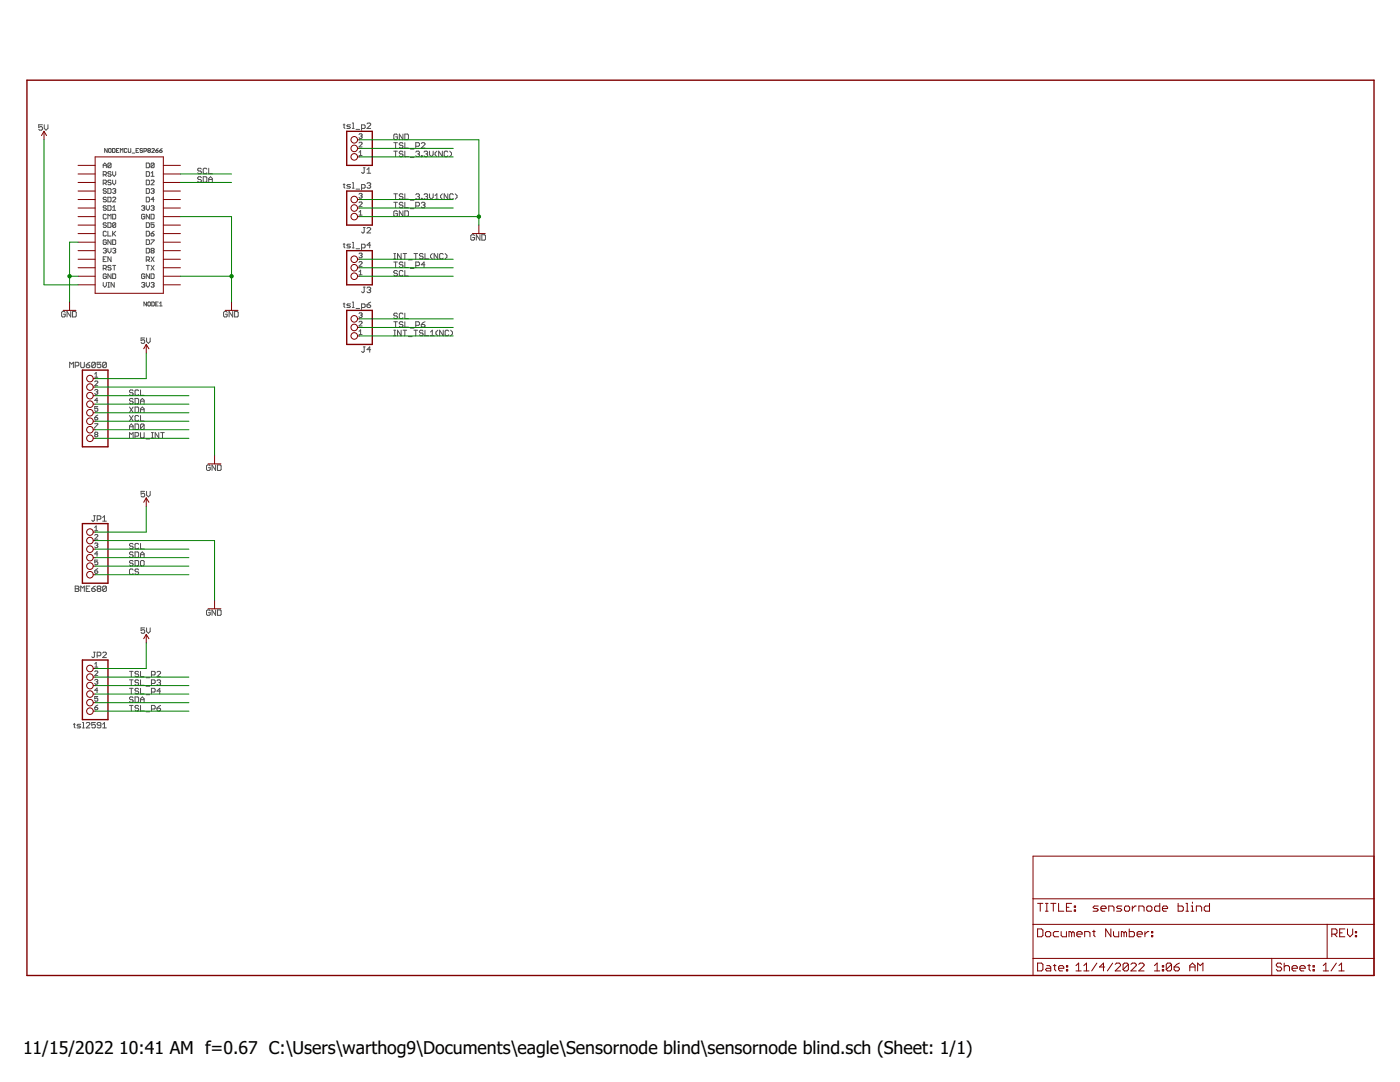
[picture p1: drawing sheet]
<?xml version="1.0" encoding="utf-8"?>
<!DOCTYPE eagle SYSTEM "eagle.dtd">
<!--
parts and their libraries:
SparkFun-PowerSymbols: Licensing: Creative Commons ShareAlike 4.0 International - https://creativecommons.org/licenses/by-sa/4.0
-->
<eagle version="7.7.0">
<drawing>
<settings>
<setting alwaysvectorfont="yes"/>
<setting verticaltext="up"/>
</settings>
<grid distance="0.1" unitdist="inch" unit="inch" style="lines" multiple="1" display="no" altdistance="0.01" altunitdist="inch" altunit="inch"/>
<schematic xreflabel="%F%N/%S.%C%R" xrefpart="/%S.%C%R">
<libraries>
<library name="frames">
<symbols>
<symbol name="TABL_L">
<wire x1="0" y1="0" x2="401.32" y2="0" width="0.4064" layer="94"/>
<wire x1="401.32" y1="0" x2="401.32" y2="266.7" width="0.4064" layer="94"/>
<wire x1="401.32" y1="266.7" x2="0" y2="266.7" width="0.4064" layer="94"/>
<wire x1="0" y1="266.7" x2="0" y2="0" width="0.4064" layer="94"/>
</symbol>
<symbol name="DOCFIELD">
<wire x1="0" y1="0" x2="71.12" y2="0" width="0.1016" layer="94"/>
<wire x1="101.6" y1="15.24" x2="87.63" y2="15.24" width="0.1016" layer="94"/>
<wire x1="0" y1="0" x2="0" y2="5.08" width="0.1016" layer="94"/>
<wire x1="0" y1="5.08" x2="71.12" y2="5.08" width="0.1016" layer="94"/>
<wire x1="0" y1="5.08" x2="0" y2="15.24" width="0.1016" layer="94"/>
<wire x1="101.6" y1="15.24" x2="101.6" y2="5.08" width="0.1016" layer="94"/>
<wire x1="71.12" y1="5.08" x2="71.12" y2="0" width="0.1016" layer="94"/>
<wire x1="71.12" y1="5.08" x2="87.63" y2="5.08" width="0.1016" layer="94"/>
<wire x1="71.12" y1="0" x2="101.6" y2="0" width="0.1016" layer="94"/>
<wire x1="87.63" y1="15.24" x2="87.63" y2="5.08" width="0.1016" layer="94"/>
<wire x1="87.63" y1="15.24" x2="0" y2="15.24" width="0.1016" layer="94"/>
<wire x1="87.63" y1="5.08" x2="101.6" y2="5.08" width="0.1016" layer="94"/>
<wire x1="101.6" y1="5.08" x2="101.6" y2="0" width="0.1016" layer="94"/>
<wire x1="0" y1="15.24" x2="0" y2="22.86" width="0.1016" layer="94"/>
<wire x1="101.6" y1="35.56" x2="0" y2="35.56" width="0.1016" layer="94"/>
<wire x1="101.6" y1="35.56" x2="101.6" y2="22.86" width="0.1016" layer="94"/>
<wire x1="0" y1="22.86" x2="101.6" y2="22.86" width="0.1016" layer="94"/>
<wire x1="0" y1="22.86" x2="0" y2="35.56" width="0.1016" layer="94"/>
<wire x1="101.6" y1="22.86" x2="101.6" y2="15.24" width="0.1016" layer="94"/>
<text x="1.27" y="1.27" size="2.54" layer="94">Date:</text>
<text x="12.7" y="1.27" size="2.54" layer="94">&gt;LAST_DATE_TIME</text>
<text x="72.39" y="1.27" size="2.54" layer="94">Sheet:</text>
<text x="86.36" y="1.27" size="2.54" layer="94">&gt;SHEET</text>
<text x="88.9" y="11.43" size="2.54" layer="94">REV:</text>
<text x="1.27" y="19.05" size="2.54" layer="94">TITLE:</text>
<text x="1.27" y="11.43" size="2.54" layer="94">Document Number:</text>
<text x="17.78" y="19.05" size="2.54" layer="94">&gt;DRAWING_NAME</text>
</symbol>
</symbols>
<devicesets>
<deviceset name="TABL_L" prefix="FRAME" uservalue="yes">
<gates>
<gate name="G$1" symbol="TABL_L" x="0" y="0"/>
<gate name="G$2" symbol="DOCFIELD" x="299.72" y="0" addlevel="must"/>
</gates>
<devices>
<device name="">
<technologies>
<technology name=""/>
</technologies>
</device>
</devices>
</deviceset>
</devicesets>
</library>
<library name="nodemcu_esp8266">
<symbols>
<symbol name="NODEMCU_ESP8266">
<pin name="3V3@1" x="-15.24" y="12.7" visible="pin" length="middle" direction="pwr"/>
<pin name="GND@1" x="-15.24" y="10.16" visible="pin" length="middle" direction="pwr"/>
<pin name="TX" x="-15.24" y="7.62" visible="pin" length="middle"/>
<pin name="RX" x="-15.24" y="5.08" visible="pin" length="middle"/>
<pin name="D8" x="-15.24" y="2.54" visible="pin" length="middle"/>
<pin name="D7" x="-15.24" y="0" visible="pin" length="middle"/>
<pin name="D6" x="-15.24" y="-2.54" visible="pin" length="middle"/>
<pin name="D5" x="-15.24" y="-5.08" visible="pin" length="middle"/>
<pin name="GND@2" x="-15.24" y="-7.62" visible="pin" length="middle" direction="pwr"/>
<pin name="3V3@2" x="-15.24" y="-10.16" visible="pin" length="middle" direction="pwr"/>
<pin name="D4" x="-15.24" y="-12.7" visible="pin" length="middle"/>
<pin name="D3" x="-15.24" y="-15.24" visible="pin" length="middle"/>
<pin name="D2" x="-15.24" y="-17.78" visible="pin" length="middle"/>
<pin name="D1" x="-15.24" y="-20.32" visible="pin" length="middle"/>
<pin name="D0" x="-15.24" y="-22.86" visible="pin" length="middle"/>
<pin name="VIN" x="15.24" y="12.7" visible="pin" length="middle" direction="pwr" rot="R180"/>
<pin name="GND@4" x="15.24" y="10.16" visible="pin" length="middle" direction="pwr" rot="R180"/>
<pin name="RST" x="15.24" y="7.62" visible="pin" length="middle" rot="R180"/>
<pin name="EN" x="15.24" y="5.08" visible="pin" length="middle" rot="R180"/>
<pin name="3V3@3" x="15.24" y="2.54" visible="pin" length="middle" direction="pwr" rot="R180"/>
<pin name="GND@3" x="15.24" y="0" visible="pin" length="middle" direction="pwr" rot="R180"/>
<pin name="CLK" x="15.24" y="-2.54" visible="pin" length="middle" rot="R180"/>
<pin name="SD0" x="15.24" y="-5.08" visible="pin" length="middle" rot="R180"/>
<pin name="CMD" x="15.24" y="-7.62" visible="pin" length="middle" rot="R180"/>
<pin name="SD1" x="15.24" y="-10.16" visible="pin" length="middle" rot="R180"/>
<pin name="SD2" x="15.24" y="-12.7" visible="pin" length="middle" rot="R180"/>
<pin name="SD3" x="15.24" y="-15.24" visible="pin" length="middle" rot="R180"/>
<pin name="RSV@2" x="15.24" y="-17.78" visible="pin" length="middle" rot="R180"/>
<pin name="RSV@1" x="15.24" y="-20.32" visible="pin" length="middle" rot="R180"/>
<pin name="A0" x="15.24" y="-22.86" visible="pin" length="middle" rot="R180"/>
<wire x1="-10.16" y1="15.24" x2="-10.16" y2="-25.4" width="0.254" layer="94"/>
<wire x1="-10.16" y1="-25.4" x2="10.16" y2="-25.4" width="0.254" layer="94"/>
<wire x1="10.16" y1="-25.4" x2="10.16" y2="15.24" width="0.254" layer="94"/>
<wire x1="10.16" y1="15.24" x2="-10.16" y2="15.24" width="0.254" layer="94"/>
<text x="-10.16" y="-27.94" size="1.27" layer="96">&gt;value</text>
<text x="-10.16" y="17.78" size="1.27" layer="95">&gt;Name</text>
</symbol>
</symbols>
<devicesets>
<deviceset name="NODEMCU_ESP8266" prefix="NODE">
<gates>
<gate name="G$1" symbol="NODEMCU_ESP8266" x="-17.78" y="20.32"/>
</gates>
<devices>
<device name="" package="NODEMCU_ESP8266">
<connects>
<connect gate="G$1" pin="3V3@1" pad="3V3@1"/>
<connect gate="G$1" pin="3V3@2" pad="3V3@2"/>
<connect gate="G$1" pin="3V3@3" pad="3V3@3"/>
<connect gate="G$1" pin="A0" pad="A0"/>
<connect gate="G$1" pin="CLK" pad="CLK"/>
<connect gate="G$1" pin="CMD" pad="CMD"/>
<connect gate="G$1" pin="D0" pad="D0"/>
<connect gate="G$1" pin="D1" pad="D1"/>
<connect gate="G$1" pin="D2" pad="D2"/>
<connect gate="G$1" pin="D3" pad="D3"/>
<connect gate="G$1" pin="D4" pad="D4"/>
<connect gate="G$1" pin="D5" pad="D5"/>
<connect gate="G$1" pin="D6" pad="D6"/>
<connect gate="G$1" pin="D7" pad="D7"/>
<connect gate="G$1" pin="D8" pad="D8"/>
<connect gate="G$1" pin="EN" pad="EN"/>
<connect gate="G$1" pin="GND@1" pad="GND@1"/>
<connect gate="G$1" pin="GND@2" pad="GND@2"/>
<connect gate="G$1" pin="GND@3" pad="GND@3"/>
<connect gate="G$1" pin="GND@4" pad="GND@4"/>
<connect gate="G$1" pin="RST" pad="RST"/>
<connect gate="G$1" pin="RSV@1" pad="RSV1"/>
<connect gate="G$1" pin="RSV@2" pad="RSV2"/>
<connect gate="G$1" pin="RX" pad="RX"/>
<connect gate="G$1" pin="SD0" pad="SDO"/>
<connect gate="G$1" pin="SD1" pad="SD1"/>
<connect gate="G$1" pin="SD2" pad="SD2"/>
<connect gate="G$1" pin="SD3" pad="SD3"/>
<connect gate="G$1" pin="TX" pad="TX"/>
<connect gate="G$1" pin="VIN" pad="VIN"/>
</connects>
<technologies>
<technology name=""/>
</technologies>
</device>
</devices>
</deviceset>
</devicesets>
</library>
<library name="pinhead+">
<symbols>
<symbol name="PINHD8">
<wire x1="-6.35" y1="-10.16" x2="1.27" y2="-10.16" width="0.4064" layer="94"/>
<wire x1="1.27" y1="-10.16" x2="1.27" y2="12.7" width="0.4064" layer="94"/>
<wire x1="1.27" y1="12.7" x2="-6.35" y2="12.7" width="0.4064" layer="94"/>
<wire x1="-6.35" y1="12.7" x2="-6.35" y2="-10.16" width="0.4064" layer="94"/>
<text x="-6.35" y="13.335" size="1.778" layer="95">&gt;NAME</text>
<text x="-6.35" y="-12.7" size="1.778" layer="96">&gt;VALUE</text>
<pin name="1" x="-2.54" y="10.16" visible="pad" length="short" direction="pas" function="dot"/>
<pin name="2" x="-2.54" y="7.62" visible="pad" length="short" direction="pas" function="dot"/>
<pin name="3" x="-2.54" y="5.08" visible="pad" length="short" direction="pas" function="dot"/>
<pin name="4" x="-2.54" y="2.54" visible="pad" length="short" direction="pas" function="dot"/>
<pin name="5" x="-2.54" y="0" visible="pad" length="short" direction="pas" function="dot"/>
<pin name="6" x="-2.54" y="-2.54" visible="pad" length="short" direction="pas" function="dot"/>
<pin name="7" x="-2.54" y="-5.08" visible="pad" length="short" direction="pas" function="dot"/>
<pin name="8" x="-2.54" y="-7.62" visible="pad" length="short" direction="pas" function="dot"/>
</symbol>
<symbol name="PINHD6">
<wire x1="-6.35" y1="-7.62" x2="1.27" y2="-7.62" width="0.4064" layer="94"/>
<wire x1="1.27" y1="-7.62" x2="1.27" y2="10.16" width="0.4064" layer="94"/>
<wire x1="1.27" y1="10.16" x2="-6.35" y2="10.16" width="0.4064" layer="94"/>
<wire x1="-6.35" y1="10.16" x2="-6.35" y2="-7.62" width="0.4064" layer="94"/>
<text x="-6.35" y="10.795" size="1.778" layer="95">&gt;NAME</text>
<text x="-6.35" y="-10.16" size="1.778" layer="96">&gt;VALUE</text>
<pin name="1" x="-2.54" y="7.62" visible="pad" length="short" direction="pas" function="dot"/>
<pin name="2" x="-2.54" y="5.08" visible="pad" length="short" direction="pas" function="dot"/>
<pin name="3" x="-2.54" y="2.54" visible="pad" length="short" direction="pas" function="dot"/>
<pin name="4" x="-2.54" y="0" visible="pad" length="short" direction="pas" function="dot"/>
<pin name="5" x="-2.54" y="-2.54" visible="pad" length="short" direction="pas" function="dot"/>
<pin name="6" x="-2.54" y="-5.08" visible="pad" length="short" direction="pas" function="dot"/>
</symbol>
</symbols>
<devicesets>
<deviceset name="PINHD-1X8" prefix="JP" uservalue="yes">
<gates>
<gate name="A" symbol="PINHD8" x="0" y="0"/>
</gates>
<devices>
<device name="" package="1X08">
<connects>
<connect gate="A" pin="1" pad="1"/>
<connect gate="A" pin="2" pad="2"/>
<connect gate="A" pin="3" pad="3"/>
<connect gate="A" pin="4" pad="4"/>
<connect gate="A" pin="5" pad="5"/>
<connect gate="A" pin="6" pad="6"/>
<connect gate="A" pin="7" pad="7"/>
<connect gate="A" pin="8" pad="8"/>
</connects>
<technologies>
<technology name=""/>
</technologies>
</device>
<device name="/90" package="1X08/90">
<connects>
<connect gate="A" pin="1" pad="1"/>
<connect gate="A" pin="2" pad="2"/>
<connect gate="A" pin="3" pad="3"/>
<connect gate="A" pin="4" pad="4"/>
<connect gate="A" pin="5" pad="5"/>
<connect gate="A" pin="6" pad="6"/>
<connect gate="A" pin="7" pad="7"/>
<connect gate="A" pin="8" pad="8"/>
</connects>
<technologies>
<technology name=""/>
</technologies>
</device>
<device name="1X08_SMT" package="1X08_SMT">
<connects>
<connect gate="A" pin="1" pad="1"/>
<connect gate="A" pin="2" pad="2"/>
<connect gate="A" pin="3" pad="3"/>
<connect gate="A" pin="4" pad="4"/>
<connect gate="A" pin="5" pad="5"/>
<connect gate="A" pin="6" pad="6"/>
<connect gate="A" pin="7" pad="7"/>
<connect gate="A" pin="8" pad="8"/>
</connects>
<technologies>
<technology name=""/>
</technologies>
</device>
</devices>
</deviceset>
<deviceset name="PINHD-1X6" prefix="JP" uservalue="yes">
<gates>
<gate name="A" symbol="PINHD6" x="0" y="-2.54"/>
</gates>
<devices>
<device name="" package="1X06">
<connects>
<connect gate="A" pin="1" pad="1"/>
<connect gate="A" pin="2" pad="2"/>
<connect gate="A" pin="3" pad="3"/>
<connect gate="A" pin="4" pad="4"/>
<connect gate="A" pin="5" pad="5"/>
<connect gate="A" pin="6" pad="6"/>
</connects>
<technologies>
<technology name=""/>
</technologies>
</device>
<device name="/90" package="1X06/90">
<connects>
<connect gate="A" pin="1" pad="1"/>
<connect gate="A" pin="2" pad="2"/>
<connect gate="A" pin="3" pad="3"/>
<connect gate="A" pin="4" pad="4"/>
<connect gate="A" pin="5" pad="5"/>
<connect gate="A" pin="6" pad="6"/>
</connects>
<technologies>
<technology name=""/>
</technologies>
</device>
<device name="1X06_SMT" package="1X06_SMT">
<connects>
<connect gate="A" pin="1" pad="1"/>
<connect gate="A" pin="2" pad="2"/>
<connect gate="A" pin="3" pad="3"/>
<connect gate="A" pin="4" pad="4"/>
<connect gate="A" pin="5" pad="5"/>
<connect gate="A" pin="6" pad="6"/>
</connects>
<technologies>
<technology name=""/>
</technologies>
</device>
</devices>
</deviceset>
</devicesets>
</library>
<library name="SparkFun-PowerSymbols">
<symbols>
<symbol name="5V">
<wire x1="0.762" y1="1.27" x2="0" y2="2.54" width="0.254" layer="94"/>
<wire x1="0" y1="2.54" x2="-0.762" y2="1.27" width="0.254" layer="94"/>
<pin name="5V" x="0" y="0" visible="off" length="short" direction="sup" rot="R90"/>
<text x="0" y="2.794" size="1.778" layer="96" align="bottom-center">&gt;VALUE</text>
</symbol>
<symbol name="DGND">
<wire x1="-1.905" y1="0" x2="1.905" y2="0" width="0.254" layer="94"/>
<pin name="GND" x="0" y="2.54" visible="off" length="short" direction="sup" rot="R270"/>
<text x="0" y="-0.254" size="1.778" layer="96" align="top-center">&gt;VALUE</text>
</symbol>
</symbols>
<devicesets>
<deviceset name="5V" prefix="SUPPLY">
<gates>
<gate name="G$1" symbol="5V" x="0" y="0"/>
</gates>
<devices>
<device name="">
<technologies>
<technology name=""/>
</technologies>
</device>
</devices>
</deviceset>
<deviceset name="GND" prefix="GND">
<gates>
<gate name="1" symbol="DGND" x="0" y="0"/>
</gates>
<devices>
<device name="">
<technologies>
<technology name=""/>
</technologies>
</device>
</devices>
</deviceset>
</devicesets>
</library>
<library name="adafruit">
<symbols>
<symbol name="PINHD3">
<wire x1="-6.35" y1="-5.08" x2="1.27" y2="-5.08" width="0.4064" layer="94"/>
<wire x1="1.27" y1="-5.08" x2="1.27" y2="5.08" width="0.4064" layer="94"/>
<wire x1="1.27" y1="5.08" x2="-6.35" y2="5.08" width="0.4064" layer="94"/>
<wire x1="-6.35" y1="5.08" x2="-6.35" y2="-5.08" width="0.4064" layer="94"/>
<text x="-6.35" y="5.715" size="1.778" layer="95">&gt;NAME</text>
<text x="-6.35" y="-7.62" size="1.778" layer="96">&gt;VALUE</text>
<pin name="1" x="-2.54" y="2.54" visible="pad" length="short" direction="pas" function="dot"/>
<pin name="2" x="-2.54" y="0" visible="pad" length="short" direction="pas" function="dot"/>
<pin name="3" x="-2.54" y="-2.54" visible="pad" length="short" direction="pas" function="dot"/>
</symbol>
</symbols>
<devicesets>
<deviceset name="PINHD-1X3" prefix="JP" uservalue="yes">
<gates>
<gate name="A" symbol="PINHD3" x="0" y="0"/>
</gates>
<devices>
<device name="" package="1X03">
<connects>
<connect gate="A" pin="1" pad="1"/>
<connect gate="A" pin="2" pad="2"/>
<connect gate="A" pin="3" pad="3"/>
</connects>
<technologies>
<technology name=""/>
</technologies>
</device>
<device name="CB" package="1X03-CLEANBIG">
<connects>
<connect gate="A" pin="1" pad="1"/>
<connect gate="A" pin="2" pad="2"/>
<connect gate="A" pin="3" pad="3"/>
</connects>
<technologies>
<technology name=""/>
</technologies>
</device>
</devices>
</deviceset>
</devicesets>
</library>
</libraries>
<attributes>
</attributes>
<variantdefs>
</variantdefs>
<classes>
<class number="0" name="default" width="0" drill="0">
</class>
</classes>
<parts>
<part name="FRAME1" library="frames" deviceset="TABL_L" device=""/>
<part name="NODE1" library="nodemcu_esp8266" deviceset="NODEMCU_ESP8266" device=""/>
<part name="MPU6050" library="pinhead+" deviceset="PINHD-1X8" device=""/>
<part name="SUPPLY1" library="SparkFun-PowerSymbols" deviceset="5V" device=""/>
<part name="SUPPLY2" library="SparkFun-PowerSymbols" deviceset="5V" device=""/>
<part name="GND1" library="SparkFun-PowerSymbols" deviceset="GND" device=""/>
<part name="GND2" library="SparkFun-PowerSymbols" deviceset="GND" device=""/>
<part name="GND3" library="SparkFun-PowerSymbols" deviceset="GND" device=""/>
<part name="JP1" library="pinhead+" deviceset="PINHD-1X6" device="" value="BME680"/>
<part name="SUPPLY5" library="SparkFun-PowerSymbols" deviceset="5V" device=""/>
<part name="GND4" library="SparkFun-PowerSymbols" deviceset="GND" device=""/>
<part name="JP2" library="pinhead+" deviceset="PINHD-1X6" device="" value="tsl2591"/>
<part name="SUPPLY6" library="SparkFun-PowerSymbols" deviceset="5V" device=""/>
<part name="GND5" library="SparkFun-PowerSymbols" deviceset="GND" device=""/>
<part name="J1" library="adafruit" deviceset="PINHD-1X3" device="" value="tsl_p2"/>
<part name="J2" library="adafruit" deviceset="PINHD-1X3" device="" value="tsl_p3"/>
<part name="J3" library="adafruit" deviceset="PINHD-1X3" device="" value="tsl_p4"/>
<part name="J4" library="adafruit" deviceset="PINHD-1X3" device="" value="tsl_p6"/>
</parts>
<sheets>
<sheet>
<plain>
</plain>
<instances>
<instance part="FRAME1" gate="G$1" x="0" y="0"/>
<instance part="FRAME1" gate="G$2" x="299.72" y="0"/>
<instance part="NODE1" gate="G$1" x="30.48" y="218.44" rot="R180"/>
<instance part="MPU6050" gate="A" x="17.78" y="167.64" rot="MR0"/>
<instance part="SUPPLY1" gate="G$1" x="35.56" y="185.42"/>
<instance part="SUPPLY2" gate="G$1" x="5.08" y="248.92"/>
<instance part="GND1" gate="1" x="55.88" y="152.4"/>
<instance part="GND2" gate="1" x="12.7" y="198.12"/>
<instance part="GND3" gate="1" x="60.96" y="198.12"/>
<instance part="JP1" gate="A" x="17.78" y="124.46" rot="MR0"/>
<instance part="SUPPLY5" gate="G$1" x="35.56" y="139.7"/>
<instance part="GND4" gate="1" x="55.88" y="109.22"/>
<instance part="JP2" gate="A" x="17.78" y="83.82" rot="MR0"/>
<instance part="SUPPLY6" gate="G$1" x="35.56" y="99.06"/>
<instance part="GND5" gate="1" x="134.62" y="220.98"/>
<instance part="J1" gate="A" x="96.52" y="246.38" rot="R180"/>
<instance part="J2" gate="A" x="96.52" y="228.6" rot="R180"/>
<instance part="J3" gate="A" x="96.52" y="210.82" rot="R180"/>
<instance part="J4" gate="A" x="96.52" y="193.04" rot="R180"/>
</instances>
<busses>
</busses>
<nets>
<net name="SCL" class="0">
<segment>
<pinref part="MPU6050" gate="A" pin="3"/>
<wire x1="20.32" y1="172.72" x2="48.26" y2="172.72" width="0.1524" layer="91"/>
<label x="30.48" y="172.72" size="1.778" layer="95"/>
</segment>
<segment>
<pinref part="JP1" gate="A" pin="3"/>
<wire x1="20.32" y1="127" x2="48.26" y2="127" width="0.1524" layer="91"/>
<label x="30.48" y="127" size="1.778" layer="95"/>
</segment>
<segment>
<pinref part="NODE1" gate="G$1" pin="D1"/>
<wire x1="45.72" y1="238.76" x2="60.96" y2="238.76" width="0.1524" layer="91"/>
<label x="50.8" y="238.76" size="1.778" layer="95"/>
</segment>
<segment>
<pinref part="J3" gate="A" pin="1"/>
<wire x1="99.06" y1="208.28" x2="127" y2="208.28" width="0.1524" layer="91"/>
<label x="109.22" y="208.28" size="1.778" layer="95"/>
</segment>
<segment>
<pinref part="J4" gate="A" pin="3"/>
<wire x1="99.06" y1="195.58" x2="127" y2="195.58" width="0.1524" layer="91"/>
<label x="109.22" y="195.58" size="1.778" layer="95"/>
</segment>
</net>
<net name="SDA" class="0">
<segment>
<pinref part="MPU6050" gate="A" pin="4"/>
<wire x1="20.32" y1="170.18" x2="48.26" y2="170.18" width="0.1524" layer="91"/>
<label x="30.48" y="170.18" size="1.778" layer="95"/>
</segment>
<segment>
<pinref part="JP1" gate="A" pin="4"/>
<wire x1="20.32" y1="124.46" x2="48.26" y2="124.46" width="0.1524" layer="91"/>
<label x="30.48" y="124.46" size="1.778" layer="95"/>
</segment>
<segment>
<pinref part="JP2" gate="A" pin="5"/>
<wire x1="20.32" y1="81.28" x2="48.26" y2="81.28" width="0.1524" layer="91"/>
<label x="30.48" y="81.28" size="1.778" layer="95"/>
</segment>
<segment>
<pinref part="NODE1" gate="G$1" pin="D2"/>
<wire x1="45.72" y1="236.22" x2="60.96" y2="236.22" width="0.1524" layer="91"/>
<label x="50.8" y="236.22" size="1.778" layer="95"/>
</segment>
</net>
<net name="XDA" class="0">
<segment>
<pinref part="MPU6050" gate="A" pin="5"/>
<wire x1="20.32" y1="167.64" x2="48.26" y2="167.64" width="0.1524" layer="91"/>
<label x="30.48" y="167.64" size="1.778" layer="95"/>
</segment>
</net>
<net name="XCL" class="0">
<segment>
<pinref part="MPU6050" gate="A" pin="6"/>
<wire x1="20.32" y1="165.1" x2="48.26" y2="165.1" width="0.1524" layer="91"/>
<label x="30.48" y="165.1" size="1.778" layer="95"/>
</segment>
</net>
<net name="AD0" class="0">
<segment>
<pinref part="MPU6050" gate="A" pin="7"/>
<wire x1="20.32" y1="162.56" x2="48.26" y2="162.56" width="0.1524" layer="91"/>
<label x="30.48" y="162.56" size="1.778" layer="95"/>
</segment>
</net>
<net name="MPU_INT" class="0">
<segment>
<pinref part="MPU6050" gate="A" pin="8"/>
<wire x1="20.32" y1="160.02" x2="48.26" y2="160.02" width="0.1524" layer="91"/>
<label x="30.48" y="160.02" size="1.778" layer="95"/>
</segment>
</net>
<net name="5V" class="0">
<segment>
<pinref part="MPU6050" gate="A" pin="1"/>
<pinref part="SUPPLY1" gate="G$1" pin="5V"/>
<wire x1="20.32" y1="177.8" x2="35.56" y2="177.8" width="0.1524" layer="91"/>
<wire x1="35.56" y1="177.8" x2="35.56" y2="185.42" width="0.1524" layer="91"/>
</segment>
<segment>
<pinref part="SUPPLY2" gate="G$1" pin="5V"/>
<pinref part="NODE1" gate="G$1" pin="VIN"/>
<wire x1="5.08" y1="248.92" x2="5.08" y2="205.74" width="0.1524" layer="91"/>
<wire x1="5.08" y1="205.74" x2="15.24" y2="205.74" width="0.1524" layer="91"/>
</segment>
<segment>
<pinref part="JP1" gate="A" pin="1"/>
<pinref part="SUPPLY5" gate="G$1" pin="5V"/>
<wire x1="20.32" y1="132.08" x2="35.56" y2="132.08" width="0.1524" layer="91"/>
<wire x1="35.56" y1="132.08" x2="35.56" y2="139.7" width="0.1524" layer="91"/>
</segment>
<segment>
<pinref part="JP2" gate="A" pin="1"/>
<pinref part="SUPPLY6" gate="G$1" pin="5V"/>
<wire x1="20.32" y1="91.44" x2="35.56" y2="91.44" width="0.1524" layer="91"/>
<wire x1="35.56" y1="91.44" x2="35.56" y2="99.06" width="0.1524" layer="91"/>
</segment>
</net>
<net name="GND" class="0">
<segment>
<pinref part="MPU6050" gate="A" pin="2"/>
<pinref part="GND1" gate="1" pin="GND"/>
<wire x1="20.32" y1="175.26" x2="55.88" y2="175.26" width="0.1524" layer="91"/>
<wire x1="55.88" y1="175.26" x2="55.88" y2="154.94" width="0.1524" layer="91"/>
</segment>
<segment>
<pinref part="NODE1" gate="G$1" pin="GND@1"/>
<pinref part="GND3" gate="1" pin="GND"/>
<wire x1="45.72" y1="208.28" x2="60.96" y2="208.28" width="0.1524" layer="91"/>
<wire x1="60.96" y1="208.28" x2="60.96" y2="200.66" width="0.1524" layer="91"/>
<pinref part="NODE1" gate="G$1" pin="GND@2"/>
<wire x1="45.72" y1="226.06" x2="60.96" y2="226.06" width="0.1524" layer="91"/>
<wire x1="60.96" y1="226.06" x2="60.96" y2="208.28" width="0.1524" layer="91"/>
<junction x="60.96" y="208.28"/>
</segment>
<segment>
<pinref part="NODE1" gate="G$1" pin="GND@4"/>
<pinref part="GND2" gate="1" pin="GND"/>
<wire x1="15.24" y1="208.28" x2="12.7" y2="208.28" width="0.1524" layer="91"/>
<wire x1="12.7" y1="208.28" x2="12.7" y2="200.66" width="0.1524" layer="91"/>
<pinref part="NODE1" gate="G$1" pin="GND@3"/>
<wire x1="15.24" y1="218.44" x2="12.7" y2="218.44" width="0.1524" layer="91"/>
<wire x1="12.7" y1="218.44" x2="12.7" y2="208.28" width="0.1524" layer="91"/>
<junction x="12.7" y="208.28"/>
</segment>
<segment>
<pinref part="JP1" gate="A" pin="2"/>
<pinref part="GND4" gate="1" pin="GND"/>
<wire x1="20.32" y1="129.54" x2="55.88" y2="129.54" width="0.1524" layer="91"/>
<wire x1="55.88" y1="129.54" x2="55.88" y2="111.76" width="0.1524" layer="91"/>
</segment>
<segment>
<pinref part="J1" gate="A" pin="3"/>
<wire x1="99.06" y1="248.92" x2="134.62" y2="248.92" width="0.1524" layer="91"/>
<label x="109.22" y="248.92" size="1.778" layer="95"/>
<pinref part="GND5" gate="1" pin="GND"/>
<wire x1="134.62" y1="248.92" x2="134.62" y2="226.06" width="0.1524" layer="91"/>
<pinref part="J2" gate="A" pin="1"/>
<wire x1="134.62" y1="226.06" x2="134.62" y2="223.52" width="0.1524" layer="91"/>
<wire x1="99.06" y1="226.06" x2="134.62" y2="226.06" width="0.1524" layer="91"/>
<label x="109.22" y="226.06" size="1.778" layer="95"/>
<junction x="134.62" y="226.06"/>
</segment>
</net>
<net name="SDO" class="0">
<segment>
<pinref part="JP1" gate="A" pin="5"/>
<wire x1="20.32" y1="121.92" x2="48.26" y2="121.92" width="0.1524" layer="91"/>
<label x="30.48" y="121.92" size="1.778" layer="95"/>
</segment>
</net>
<net name="CS" class="0">
<segment>
<pinref part="JP1" gate="A" pin="6"/>
<wire x1="20.32" y1="119.38" x2="48.26" y2="119.38" width="0.1524" layer="91"/>
<label x="30.48" y="119.38" size="1.778" layer="95"/>
</segment>
</net>
<net name="INT_TSL(NC)" class="0">
<segment>
<pinref part="J3" gate="A" pin="3"/>
<wire x1="99.06" y1="213.36" x2="127" y2="213.36" width="0.1524" layer="91"/>
<label x="109.22" y="213.36" size="1.778" layer="95"/>
</segment>
</net>
<net name="TSL_P2" class="0">
<segment>
<pinref part="JP2" gate="A" pin="2"/>
<wire x1="20.32" y1="88.9" x2="48.26" y2="88.9" width="0.1524" layer="91"/>
<label x="30.48" y="88.9" size="1.778" layer="95"/>
</segment>
<segment>
<pinref part="J1" gate="A" pin="2"/>
<wire x1="99.06" y1="246.38" x2="127" y2="246.38" width="0.1524" layer="91"/>
<label x="109.22" y="246.38" size="1.778" layer="95"/>
</segment>
</net>
<net name="TSL_3.3V(NC)" class="0">
<segment>
<pinref part="J1" gate="A" pin="1"/>
<wire x1="99.06" y1="243.84" x2="127" y2="243.84" width="0.1524" layer="91"/>
<label x="109.22" y="243.84" size="1.778" layer="95"/>
</segment>
</net>
<net name="TSL_P3" class="0">
<segment>
<pinref part="JP2" gate="A" pin="3"/>
<wire x1="20.32" y1="86.36" x2="48.26" y2="86.36" width="0.1524" layer="91"/>
<label x="30.48" y="86.36" size="1.778" layer="95"/>
</segment>
<segment>
<pinref part="J2" gate="A" pin="2"/>
<wire x1="99.06" y1="228.6" x2="127" y2="228.6" width="0.1524" layer="91"/>
<label x="109.22" y="228.6" size="1.778" layer="95"/>
</segment>
</net>
<net name="TSL_P4" class="0">
<segment>
<pinref part="JP2" gate="A" pin="4"/>
<wire x1="20.32" y1="83.82" x2="48.26" y2="83.82" width="0.1524" layer="91"/>
<label x="30.48" y="83.82" size="1.778" layer="95"/>
</segment>
<segment>
<pinref part="J3" gate="A" pin="2"/>
<wire x1="99.06" y1="210.82" x2="127" y2="210.82" width="0.1524" layer="91"/>
<label x="109.22" y="210.82" size="1.778" layer="95"/>
</segment>
</net>
<net name="TSL_P6" class="0">
<segment>
<pinref part="JP2" gate="A" pin="6"/>
<wire x1="20.32" y1="78.74" x2="48.26" y2="78.74" width="0.1524" layer="91"/>
<label x="30.48" y="78.74" size="1.778" layer="95"/>
</segment>
<segment>
<pinref part="J4" gate="A" pin="2"/>
<wire x1="99.06" y1="193.04" x2="127" y2="193.04" width="0.1524" layer="91"/>
<label x="109.22" y="193.04" size="1.778" layer="95"/>
</segment>
</net>
<net name="INT_TSL1(NC)" class="0">
<segment>
<pinref part="J4" gate="A" pin="1"/>
<wire x1="99.06" y1="190.5" x2="127" y2="190.5" width="0.1524" layer="91"/>
<label x="109.22" y="190.5" size="1.778" layer="95"/>
</segment>
</net>
<net name="TSL_3.3V1(NC)" class="0">
<segment>
<pinref part="J2" gate="A" pin="3"/>
<wire x1="99.06" y1="231.14" x2="127" y2="231.14" width="0.1524" layer="91"/>
<label x="109.22" y="231.14" size="1.778" layer="95"/>
</segment>
</net>
</nets>
</sheet>
</sheets>
</schematic>
</drawing>
</eagle>
